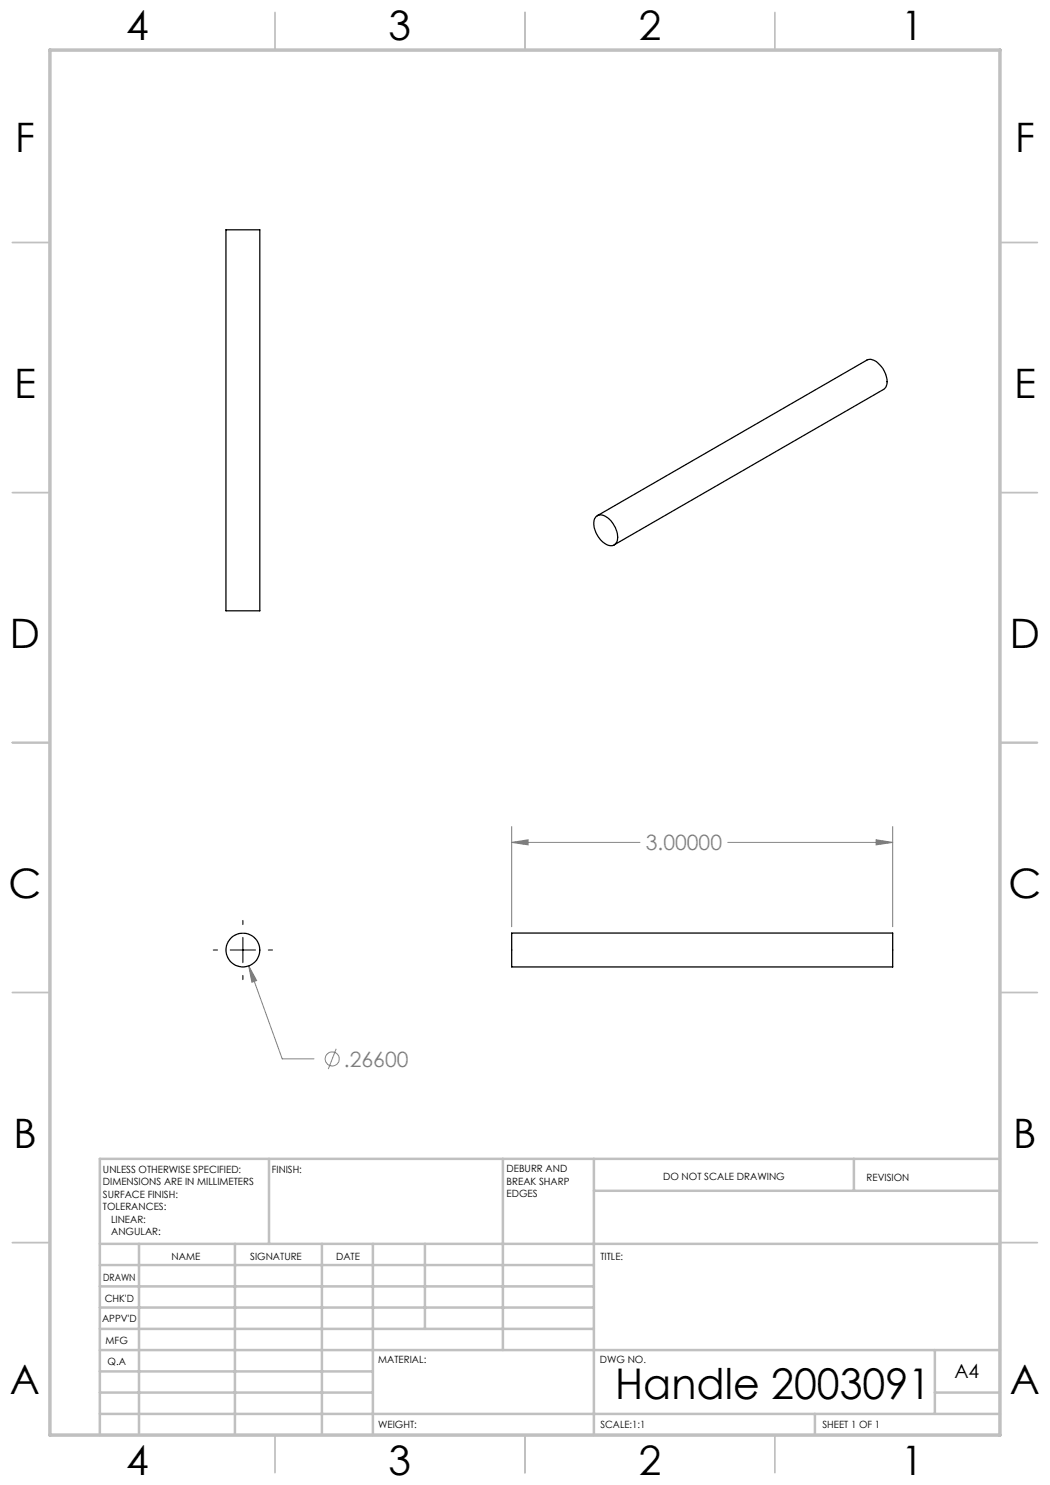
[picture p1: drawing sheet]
<svg xmlns="http://www.w3.org/2000/svg" width="210mm" height="297mm" viewBox="0 0 210 297" stroke-linecap="round" stroke-linejoin="round" font-family="sans-serif">
<g fill="none" stroke="#808080" stroke-width=".2">
<path d="M102.3 168.5l3.3-.5v1zM102.3 165.3v20M102.3 168.5h25.7M145.6 168.5h32.9M175.2 168l3.3 .5-3.3 .5zM178.5 165.3v20M49.7 193.2l1.6 2.9-.9 .4zM49.7 193.2l6.7 18.6h6.4M67.2 209.8l-1.5 4"/>
<circle cx="66.4" cy="211.8" r="1.4"/>
</g>
<path d="M42.7 190h.8M46 190h5.1M48.6 184.1v.8M48.6 187.5v5M48.6 195.1v.8M53.7 190h.8" fill="none" stroke="#000" stroke-width=".2"/>
<g fill="none" stroke="#c0c0c0" stroke-width=".35">
<path d="M55 2.5v7.5M105 2.5v7.5M155 2.5v7.5M2.5 48.5h7.5M200 48.5h7.5M2.5 98.5h7.5M200 98.5h7.5M2.5 148.5h7.5M200 148.5h7.5M2.5 198.5h7.5M200 198.5h7.5M2.5 248.5h7.5"/>
<path d="M200 248.5h7.5M55 287v7.5M105 287v7.5M155 287v7.5"/>
</g>
<g fill="none" stroke="#c0c0c0" stroke-width=".5">
<path d="M53.8 231.8v17M100.6 231.8v38.2M118.8 231.8v55.2M118.8 238.2h81.2M170.8 231.8v6.4M200 231.8h-180v55.2M20 248.8h180M20 257.3h98.8M20 253h98.8M27.8 248.8v38.2M47 248.8v38.2M64.4 248.8v38.2"/>
<path d="M74.6 248.8v38.2M85 248.8v17M20 265.8h98.8M20 261.5h98.8M20 278.5h54.6M20 274.3h54.6M20 270h180M187 278.5h13M187 270v12.8M20 282.8h180M163 282.8v4.2"/>
</g>
<path d="M10 10h190v277h-190z" fill="none" stroke="#c0c0c0" stroke-width=".7"/>
<path d="M49.7 193.2l.7 3.3 .9-.4zM175.2 168l3.3 .5-3.3 .5zM102.3 168.5l3.3-.5v1z" fill="#808080"/>
<g fill="none" stroke="#000" stroke-width=".25">
<path d="M45.2 46h6.8v76.2h-6.8zM119.2 103.3a1.95 1.95 0 0 1 2.7 .6 4.8 4.8 0 0 1 1.5 4.5 1.44 1.44 0 0 1-2.4 .3 4.8 4.8 0 0 1-2.1-5zM119.5 103.1l53.9-31.1a2.34 2.34 0 0 1 2.6 1.1 4.3 4.3 0 0 1 1.1 4.4l-.3 .4-54 31.1M102.3 186.6h76.2v6.8h-76.2z"/>
<circle cx="48.6" cy="190" r="3.4"/>
</g>
<text font-size="8.5" x="123" y="279.7">Handle 2003091</text>
<g font-size="8.1">
<text x="25.2" y="8">4</text>
<text x="77.7" y="8">3</text>
<text x="127.7" y="8">2</text>
<text x="180.2" y="8">1</text>
<text x="3" y="30.4">F</text>
<text x="203" y="30.4">F</text>
<text x="2.8" y="79.6">E</text>
<text x="202.8" y="79.6">E</text>
<text x="2" y="129.6">D</text>
<text x="202" y="129.6">D</text>
<text x="1.7" y="179.6">C</text>
<text x="201.7" y="179.6">C</text>
<text x="2.7" y="229.6">B</text>
<text x="202.7" y="229.6">B</text>
<text x="2" y="278.9">A</text>
<text x="202" y="278.9">A</text>
<text x="25.2" y="295">4</text>
<text x="77.7" y="295">3</text>
<text x="127.7" y="295">2</text>
<text x="180.2" y="295">1</text>
</g>
<g font-size="4.2" fill="#808080">
<text x="129.2" y="170.1">3.00000</text>
<text x="68.8" y="213.3">.26600</text>
</g>
<text font-size="3.9" x="190.9" y="275.5">A4</text>
<g font-size="2">
<text x="20.6" y="234.6">UNLESS OTHERWISE SPECIFIED:</text>
<text x="20.6" y="237.1">DIMENSIONS ARE IN MILLIMETERS</text>
<text x="20.6" y="239.6">SURFACE FINISH:</text>
<text x="54.4" y="234.6">FINISH:</text>
<text x="101.3" y="234.5">DEBURR AND</text>
<text x="101.3" y="237">BREAK SHARP</text>
<text x="101.3" y="239.5">EDGES</text>
<text x="132.6" y="236">DO NOT SCALE DRAWING</text>
<text x="173.3" y="236.2">REVISION</text>
<text x="20.6" y="242.1">TOLERANCES:</text>
<text x="22.2" y="244.6">LINEAR:</text>
<text x="22.2" y="247.1">ANGULAR:</text>
<text x="34.3" y="252">NAME</text>
<text x="50" y="251.9">SIGNATURE</text>
<text x="67.2" y="251.9">DATE</text>
<text x="120.1" y="251.9">TITLE:</text>
<text x="20.6" y="256.1">DRAWN</text>
<text x="20.9" y="260.3">CHK'D</text>
<text x="20.4" y="264.4">APPV'D</text>
<text x="21.1" y="268.8">MFG</text>
<text x="21.5" y="273">Q.A</text>
<text x="75.6" y="272.5">MATERIAL:</text>
<text x="120" y="272.5">DWG NO.</text>
<text x="75.6" y="285.5">WEIGHT:</text>
<text x="120.1" y="285.6">SCALE:1:1</text>
<text x="164.5" y="285.6">SHEET 1 OF 1</text>
</g>
</svg>
